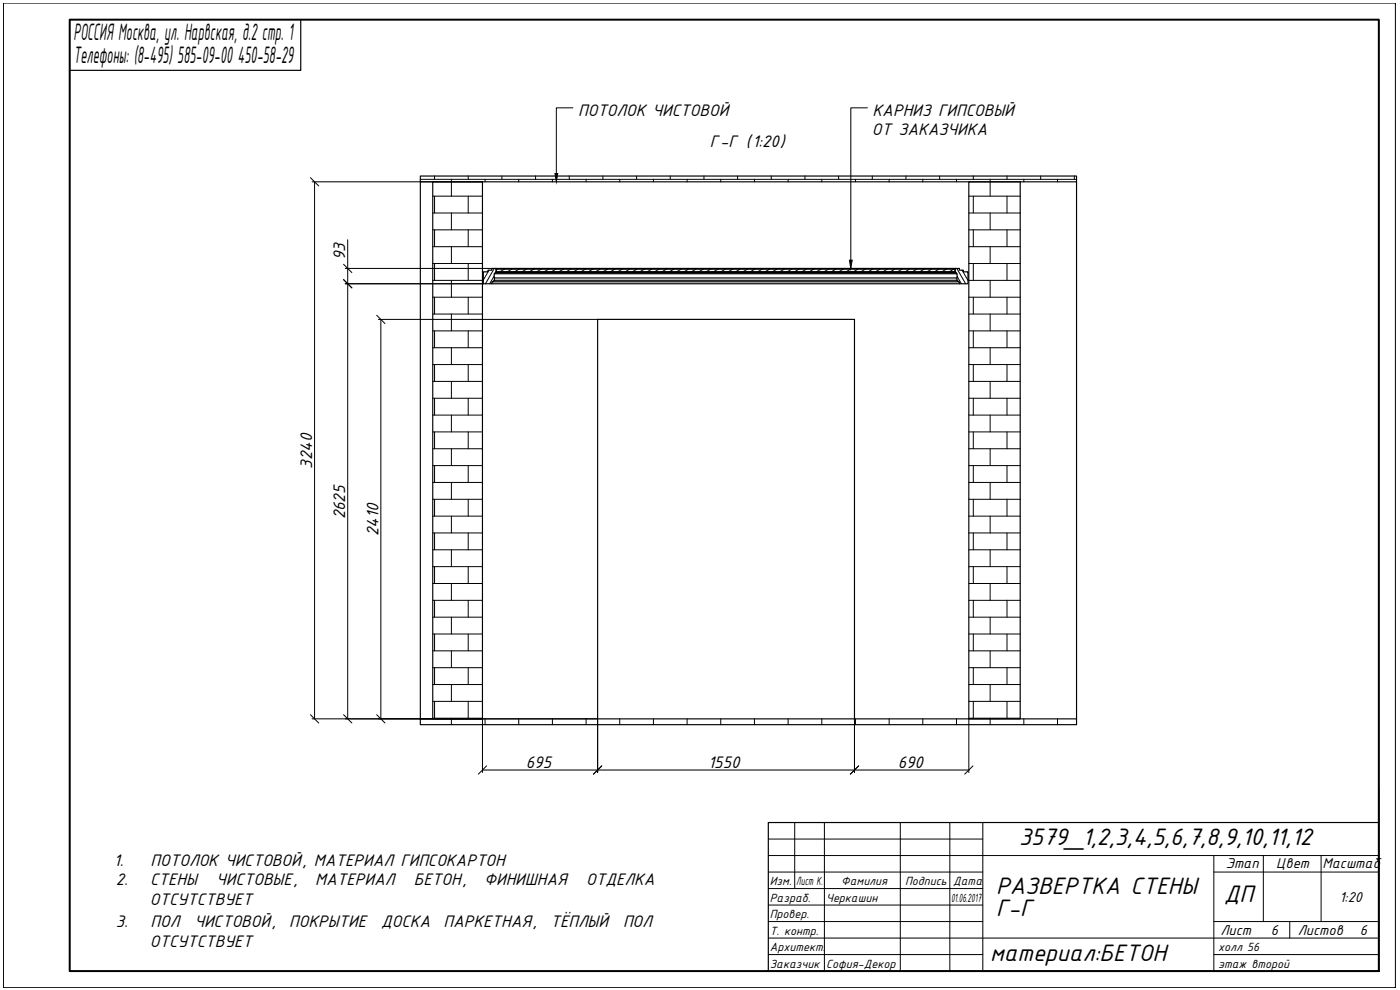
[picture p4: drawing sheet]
<svg xmlns="http://www.w3.org/2000/svg" width="420mm" height="297mm" viewBox="0 0 420 297" stroke-linecap="round" stroke-linejoin="round" font-family="sans-serif">
<g fill="none" stroke="#000" stroke-width=".35">
<path d="M126.1 52.8h197v1.8h-197zM126.1 54.6v161.1M129.9 54.6h14.9v161.1h-14.9zM290.8 54.6h15.4v161.1h-15.4zM323.1 54.6v161.1M147.6 85.1h140.3M147.9 84.6h139.7M148.4 83.4h138.8M148.4 84.1h138.8M148.5 82.1h-.2l.1 2-.5 .4M148.5 82.1h138.6M148.7 81.7v.2"/>
<path d="M148.7 81.7h138.2M148.7 81.9l-.2 .2M148.8 80.7l-1.2-.2v.6h-1.2v.5h-1.3v3.5h2.5v-.5h.3M148.8 80.5h137.9M148.8 80.7h137.9M148.8 80.7v.9M148.8 81.6h137.9M148.8 81.6l-.1 .1M148.9 80.7h137.7v.8h-137.7zM286.6 80.7l.1 .9M286.7 81.6l.2 .1M286.7 80.7l1.2-.2v.6h1.2v.5h1.4v3.5h-2.6v-.5h-.3"/>
<path d="M286.7 80.7h-.1M286.9 81.7l-138.2 .2M286.9 81.9l.2 .2M287.1 82.1h.1v2M287.2 84.1l.4 .4M126.1 215.7v1.7h197v-1.7M126.1 215.7h197M179.4 215.7v-119.9h77v119.9"/>
</g>
<g fill="none" stroke="#000" stroke-width=".3">
<path d="M1 .9h417.8v295.4h-417.8zM413.8 236.7v54.7h-184M230.6 246.8h64.4v44.6M230.6 256.7h183.2M230.6 251.7h64.4M238.5 246.8v19.8M247.4 246.8v44.6M270.2 246.8v44.6M285.1 246.8v44.6M364.3 256.7v34.7M379.1 256.7v19.8M396.5 256.7v19.8"/>
<path d="M230.6 276.5h64.4M230.6 271.6h64.4M230.6 266.6h64.4M230.6 261.7h64.4M364.3 276.5h49.5M364.3 261.7h49.5M387.1 276.5v5M230.6 286.4h64.4M230.6 281.5h183.2M364.3 286.4h49.5"/>
</g>
<path d="M20.9 5.9h392.9v285.5h-392.9z" fill="none" stroke="#000" stroke-width=".6"/>
<path d="M90.3 5.9v15.2h-69.4M413.8 246.8h-183.2v44.6" fill="none" stroke="#000" stroke-width=".35"/>
<g fill="none" stroke="#000" stroke-width=".3">
<path d="M126.1 53.8h197M129.9 58.9h14.9M130.4 52.8v1M130.4 58.9v5M135.5 53.8v5.1M140.5 52.8v1M140.5 58.9v5M145.6 53.8v.8M150.6 52.8v1M155.7 53.8v.8M160.7 52.8v1M165.8 53.8v.8"/>
<path d="M170.8 52.8v1M175.9 53.8v.8M180.9 52.8v1M186 53.8v.8M191 52.8v1M196.1 53.8v.8M201.2 52.8v1M206.2 53.8v.8M211.3 52.8v1M216.3 53.8v.8M221.4 52.8v1M226.4 53.8v.8"/>
<path d="M231.5 52.8v1M236.5 53.8v.8M241.6 52.8v1M246.6 53.8v.8M251.7 52.8v1M256.7 53.8v.8M261.8 52.8v1M266.8 53.8v.8M271.9 52.8v1M276.9 53.8v.8M282 52.8v1M287.1 53.8v.8"/>
<path d="M290.8 58.9h15.4M292.1 52.8v1M292.1 58.9v5M297.2 53.8v5.1M302.2 52.8v1M302.2 58.9v5M307.3 53.8v.8M312.3 52.8v1M317.4 53.8v.8M322.4 52.8v1M129.9 63.9h14.9M129.9 69h14.9"/>
<path d="M129.9 74h14.9M129.9 79.1h14.9M130.4 69v5M130.4 79.1v5M135.5 63.9v5.1M135.5 74v5.1M140.5 69v5M140.5 79.1v5M290.8 63.9h15.4M290.8 69h15.4M290.8 74h15.4M290.8 79.1h15.4"/>
<path d="M292.1 69v5M292.1 79.1v5M297.2 63.9v5.1M297.2 74v5.1M302.2 69v5M302.2 79.1v5M129.9 84.1h14.9M129.9 89.2h14.9M129.9 94.2h14.9M129.9 99.3h14.9M130.4 89.2v5M130.4 99.3v5"/>
<path d="M135.5 84.1v5.1M135.5 94.2v5.1M140.5 89.2v5M140.5 99.3v5M145.2 81.6l-.1 .2M146.8 81.1l-1.7 2.9M148.3 82.8l-1.3 2.3M148.3 80.5l-2.6 4.6M149.3 80.7l-.4 .2M151.5 80.7l-1.5 .8M153.7 80.7l-1.5 .8M155.9 80.7l-1.5 .8"/>
<path d="M158.1 80.7l-1.5 .8M160.3 80.7l-1.4 .8M162.5 80.7l-1.4 .8M164.7 80.7l-1.4 .8M166.9 80.7l-1.4 .8M169.2 80.7l-1.5 .8M171.4 80.7l-1.5 .8M173.6 80.7l-1.5 .8M175.8 80.7l-1.5 .8M178 80.7l-1.5 .8M180.2 80.7l-1.4 .8M182.4 80.7l-1.4 .8"/>
<path d="M184.6 80.7l-1.4 .8M186.8 80.7l-1.4 .8M189 80.7l-1.4 .8M191.3 80.7l-1.5 .8M193.5 80.7l-1.5 .8M195.7 80.7l-1.5 .8M197.9 80.7l-1.5 .8M200.1 80.7l-1.4 .8M202.3 80.7l-1.4 .8M204.5 80.7l-1.4 .8M206.7 80.7l-1.4 .8M208.9 80.7l-1.4 .8"/>
<path d="M211.2 80.7l-1.5 .8M213.4 80.7l-1.5 .8M215.6 80.7l-1.5 .8M217.8 80.7l-1.5 .8M220 80.7l-1.5 .8M222.2 80.7l-1.4 .8M224.4 80.7l-1.4 .8M226.6 80.7l-1.4 .8M228.8 80.7l-1.4 .8M231.1 80.7l-1.5 .8M233.3 80.7l-1.5 .8M235.5 80.7l-1.5 .8"/>
<path d="M237.7 80.7l-1.5 .8M239.9 80.7l-1.5 .8M242.1 80.7l-1.4 .8M244.3 80.7l-1.4 .8M246.5 80.7l-1.4 .8M248.7 80.7l-1.4 .8M250.9 80.7l-1.4 .8M253.2 80.7l-1.5 .8M255.4 80.7l-1.5 .8M257.6 80.7l-1.5 .8M259.8 80.7l-1.5 .8M262 80.7l-1.5 .8"/>
<path d="M264.2 80.7l-1.4 .8M266.4 80.7l-1.4 .8M268.6 80.7l-1.4 .8M270.8 80.7l-1.4 .8M273.1 80.7l-1.5 .8M275.3 80.7l-1.5 .8M277.5 80.7l-1.5 .8M279.7 80.7l-1.5 .8M281.9 80.7l-1.5 .8M284.1 80.7l-1.4 .8M286.3 80.7l-1.4 .8M287.1 80.5l2.7 4.6"/>
<path d="M287.2 82.9l1.3 2.2M288.7 81.1l1.8 3M290.3 81.6l.2 .3M290.8 84.1h15.4M290.8 89.2h15.4M290.8 94.2h15.4M290.8 99.3h15.4M292.1 89.2v5M292.1 99.3v5M297.2 84.1v5.1M297.2 94.2v5.1M302.2 89.2v5"/>
<path d="M302.2 99.3v5M129.9 104.3h14.9M129.9 109.4h14.9M129.9 114.4h14.9M129.9 119.5h14.9M130.4 109.4v5M130.4 119.5v5M135.5 104.3v5.1M135.5 114.4v5.1M140.5 109.4v5M140.5 119.5v5M290.8 104.3h15.4"/>
<path d="M290.8 109.4h15.4M290.8 114.4h15.4M290.8 119.5h15.4M292.1 109.4v5M292.1 119.5v5M297.2 104.3v5.1M297.2 114.4v5.1M302.2 109.4v5M302.2 119.5v5M129.9 124.5h14.9M129.9 129.6h14.9M129.9 134.6h14.9"/>
<path d="M129.9 139.7h14.9M130.4 129.6v5M130.4 139.7v5.1M135.5 124.5v5.1M135.5 134.6v5.1M140.5 129.6v5M140.5 139.7v5.1M290.8 124.5h15.4M290.8 129.6h15.4M290.8 134.6h15.4M290.8 139.7h15.4M292.1 129.6v5"/>
<path d="M292.1 139.7v5.1M297.2 124.5v5.1M297.2 134.6v5.1M302.2 129.6v5M302.2 139.7v5.1M129.9 144.8h14.9M129.9 149.8h14.9M129.9 154.9h14.9M129.9 159.9h14.9M130.4 149.8v5.1M130.4 159.9v5.1M135.5 144.8v5"/>
<path d="M135.5 154.9v5M140.5 149.8v5.1M140.5 159.9v5.1M290.8 144.8h15.4M290.8 149.8h15.4M290.8 154.9h15.4M290.8 159.9h15.4M292.1 149.8v5.1M292.1 159.9v5.1M297.2 144.8v5M297.2 154.9v5M302.2 149.8v5.1"/>
<path d="M302.2 159.9v5.1M129.9 165h14.9M129.9 170h14.9M129.9 175.1h14.9M130.4 170v5.1M135.5 165v5M135.5 175.1v5M140.5 170v5.1M290.8 165h15.4M290.8 170h15.4M290.8 175.1h15.4M292.1 170v5.1"/>
<path d="M297.2 165v5M297.2 175.1v5M302.2 170v5.1M129.9 180.1h14.9M129.9 185.2h14.9M129.9 190.2h14.9M129.9 195.3h14.9M130.4 180.1v5.1M130.4 190.2v5.1M135.5 185.2v5M135.5 195.3v5M140.5 180.1v5.1"/>
<path d="M140.5 190.2v5.1M290.8 180.1h15.4M290.8 185.2h15.4M290.8 190.2h15.4M290.8 195.3h15.4M292.1 180.1v5.1M292.1 190.2v5.1M297.2 185.2v5M297.2 195.3v5M302.2 180.1v5.1M302.2 190.2v5.1M129.9 200.3h14.9"/>
<path d="M129.9 205.4h14.9M129.9 210.4h14.9M129.9 215.5h14.9M130.4 200.3v5.1M130.4 210.4v5.1M135.5 205.4v5M135.5 215.5v1.9M140.5 200.3v5.1M140.5 210.4v5.1M145.6 215.7v1.7M155.7 215.7v1.7M165.8 215.7v1.7"/>
<path d="M175.9 215.7v1.7M186 215.7v1.7M196.1 215.7v1.7M206.2 215.7v1.7M216.3 215.7v1.7M226.4 215.7v1.7M236.5 215.7v1.7M246.6 215.7v1.7M256.7 215.7v1.7M266.8 215.7v1.7M276.9 215.7v1.7M287.1 215.7v1.7"/>
<path d="M290.8 200.3h15.4M290.8 205.4h15.4M290.8 210.4h15.4M290.8 215.5h15.4M292.1 200.3v5.1M292.1 210.4v5.1M297.2 205.4v5M297.2 215.5v1.9M302.2 200.3v5.1M302.2 210.4v5.1M307.3 215.7v1.7M317.4 215.7v1.7"/>
</g>
<path d="M166.6 52.1h.8l-.4 2.5zM254.9 78.1h.9l-.5 2.4z" fill="#000" stroke="#000" stroke-width=".3"/>
<g fill="none" stroke="#000" stroke-width=".3">
<path d="M171.9 32.4h-4.9v19.7M260.3 32.4h-5v45.7M93.7 54.6h51.1M94.4 54.6v161.1M104.4 71.9v143.8M103.6 85.1h41.5M103.6 80.5h44M113.6 95.8h65.8M114.3 95.8v119.9M93.7 215.7h85.7v16.1M144.8 215.7v16.1M256.4 215.7v16.1"/>
<path d="M290.8 215.7v16.1M144.8 231h146"/>
</g>
<path d="M93.2 53.3l2.4 2.5M103.1 79.3l2.5 2.5M103.1 83.9l2.5 2.5M113.1 94.6l2.4 2.5M93.2 214.4l2.4 2.5M103.1 214.4l2.5 2.5M113.1 214.4l2.4 2.5M146 229.8l-2.5 2.5M180.6 229.8l-2.5 2.5M257.7 229.8l-2.5 2.5M292 229.8l-2.5 2.5" fill="none" stroke="#000" stroke-width=".3"/>
<g font-size="7.7">
<text x="22.1" y="12.1">РОССИЯ Москва, ул. Нарвская, д.2 стр. 1</text>
<text x="22.1" y="18.9">Телефоны: (8-495) 585-09-00 450-58-29</text>
<text x="305.9" y="253.6">3579_1,2,3,4,5,6,7,8,9,10,11,12</text>
<text x="299" y="268.3">РАЗВЕРТКА СТЕНЫ</text>
<text x="299" y="274.9">Г-Г</text>
<text x="367.3" y="270.5">ДП</text>
<text x="297.2" y="288.3">материал:БЕТОН</text>
</g>
<g font-size="5.4">
<text x="173.5" y="34.8">ПОТОЛОК ЧИСТОВОЙ</text>
<text x="261.9" y="34.8">КАРНИЗ ГИПСОВЫЙ</text>
<text x="261.7" y="40.6">ОТ ЗАКАЗЧИКА</text>
<text x="213" y="44.1">Г-Г (1:20)</text>
<text x="103.6" y="78.1" transform="rotate(-90 103.6 78.1)">93</text>
<text x="93.7" y="140.7" transform="rotate(-90 93.7 140.7)">3240</text>
<text x="103.6" y="155.8" transform="rotate(-90 103.6 155.8)">2625</text>
<text x="113.6" y="161" transform="rotate(-90 113.6 161)">2410</text>
<text x="157.8" y="230.3">695</text>
<text x="212.6" y="230.3">1550</text>
<text x="269.4" y="230.3">690</text>
<text x="34.1" y="259.8">1.</text>
<text x="45.2" y="259.8">ПОТОЛОК ЧИСТОВОЙ, МАТЕРИАЛ ГИПСОКАРТОН</text>
<text x="34.8" y="265.6">2.</text>
<text x="45" y="265.6">СТЕНЫ</text>
<text x="64.9" y="265.6">ЧИСТОВЫЕ,</text>
<text x="94.6" y="265.6">МАТЕРИАЛ</text>
<text x="124.2" y="265.6">БЕТОН,</text>
<text x="145.3" y="265.6">ФИНИШНАЯ</text>
<text x="175.9" y="265.6">ОТДЕЛКА</text>
<text x="45" y="271.4">ОТСУТСТВУЕТ</text>
<text x="34.8" y="278.3">3.</text>
<text x="45.2" y="278.3">ПОЛ</text>
<text x="58.4" y="278.3">ЧИСТОВОЙ,</text>
<text x="86.8" y="278.3">ПОКРЫТИЕ</text>
<text x="114.4" y="278.3">ДОСКА</text>
<text x="133.1" y="278.3">ПАРКЕТНАЯ,</text>
<text x="165.2" y="278.3">ТЁПЛЫЙ</text>
<text x="187" y="278.3">ПОЛ</text>
<text x="45" y="284.1">ОТСУТСТВУЕТ</text>
</g>
<g font-size="4.6">
<text x="367.9" y="260.4">Этап</text>
<text x="383" y="260.4">Цвет</text>
<text x="396.9" y="260.4">Масштаб</text>
<text x="402" y="270.5">1:20</text>
<text x="366.3" y="280.5">Лист</text>
<text x="381.4" y="280.5">6</text>
<text x="389.5" y="280.5">Листов</text>
<text x="408.1" y="280.5">6</text>
</g>
<g font-size="3.8">
<text x="231" y="265.6">Изм.</text>
<text x="239" y="265.6">Лист К.</text>
<text x="252.4" y="265.6">Фамилия</text>
<text x="271.6" y="265.6">Подпись</text>
<text x="286" y="265.6">Дата</text>
<text x="231" y="270.6">Разраб.</text>
<text x="231" y="275.5">Провер.</text>
<text x="247.9" y="270.6">Черкашин</text>
<text x="285.4" y="270.6">01.06.2017</text>
<text x="231" y="280.5">Т. контр.</text>
<text x="231" y="285.4">Архитект.</text>
<text x="365.6" y="285.4">холл 56</text>
<text x="231" y="290.4">Заказчик</text>
<text x="247.9" y="290.4">София-Декор</text>
<text x="365.6" y="290.4">этаж второй</text>
</g>
</svg>
